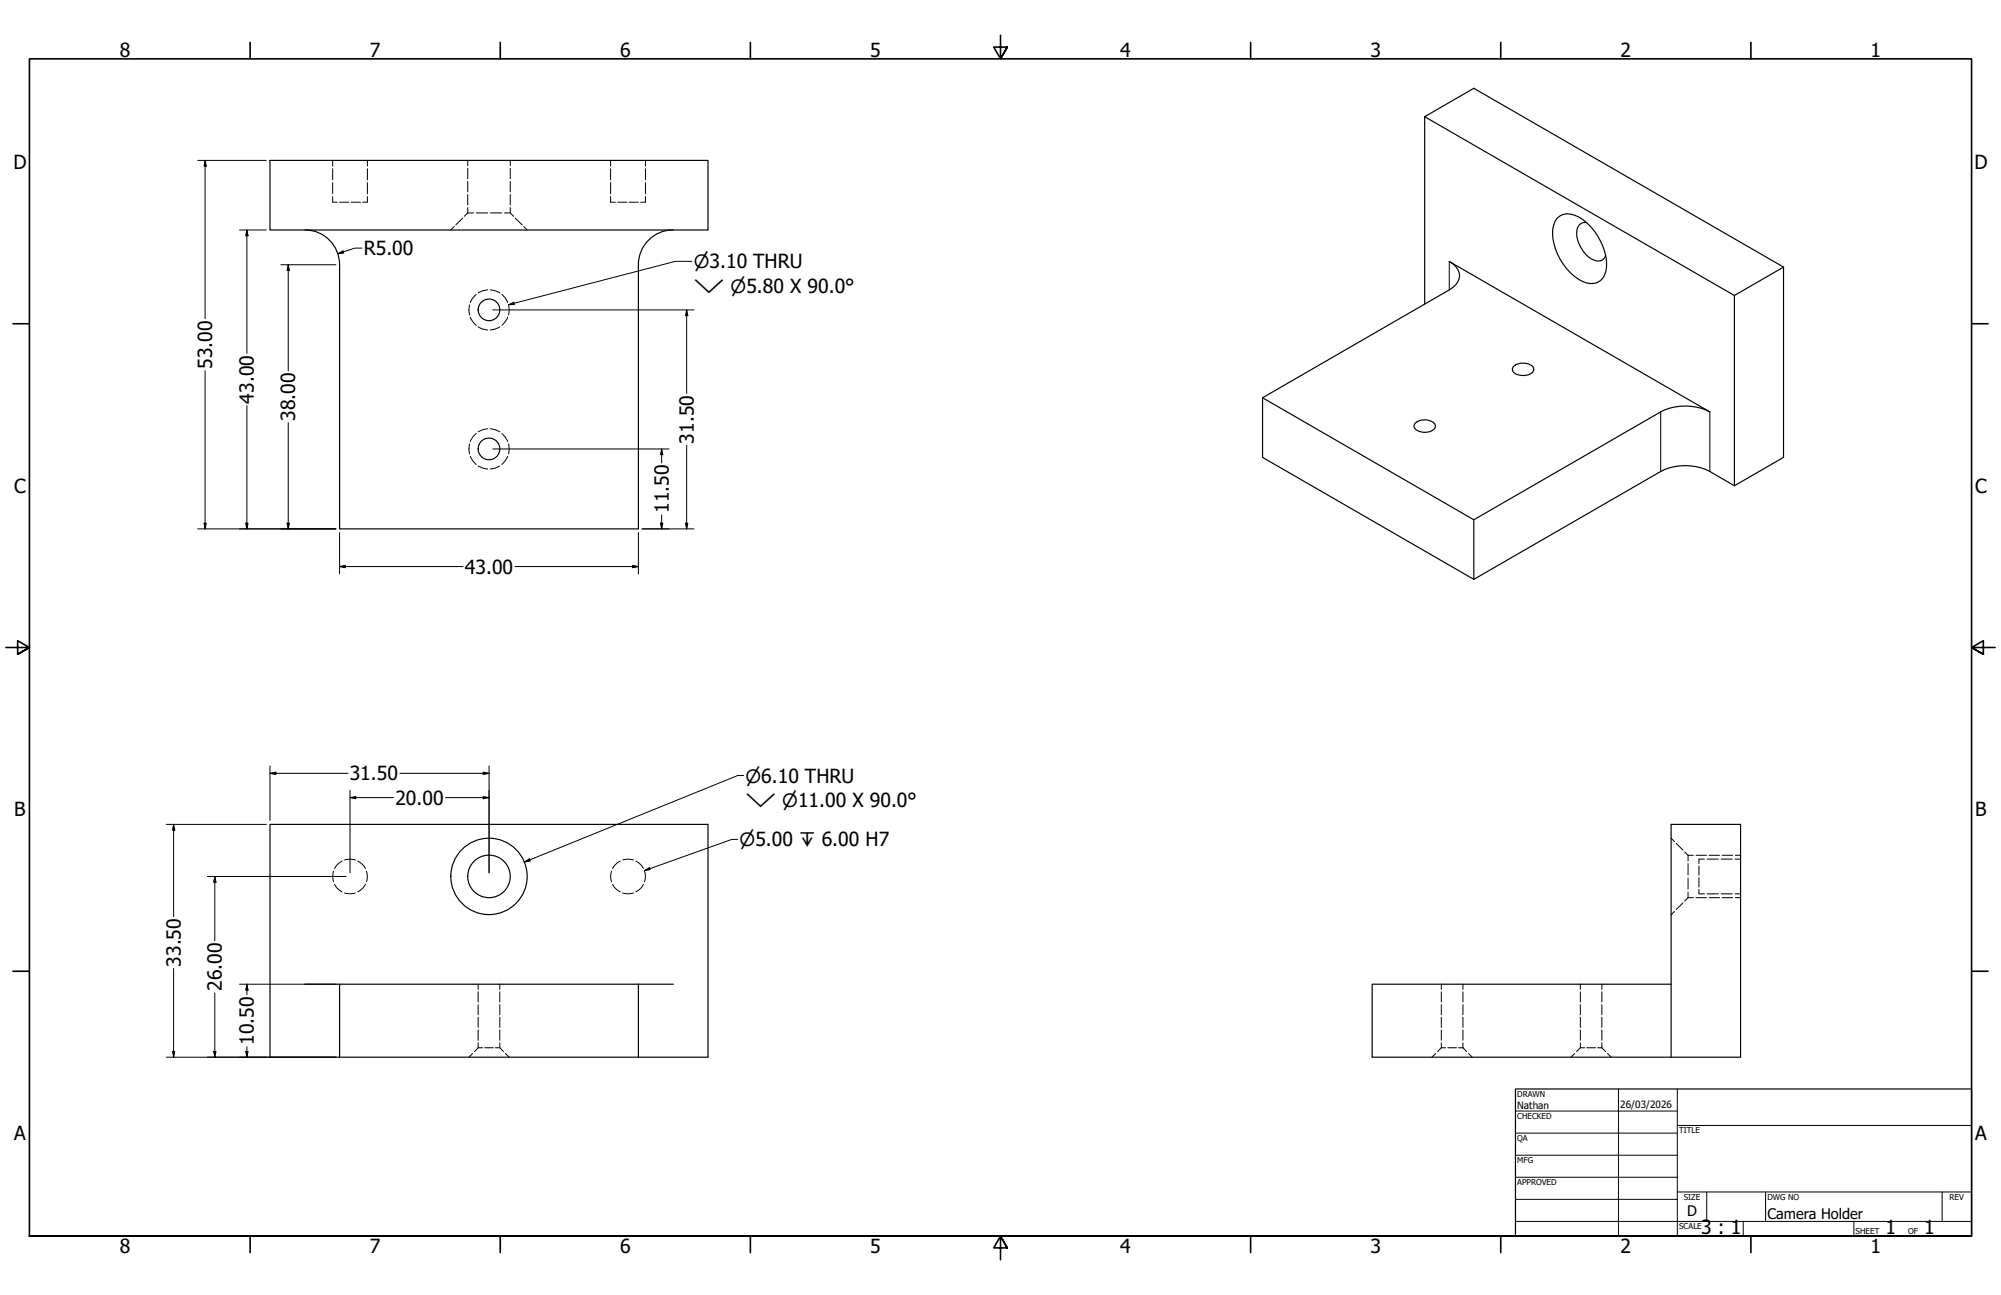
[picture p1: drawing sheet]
<svg xmlns="http://www.w3.org/2000/svg" width="864mm" height="559mm" viewBox="0 0 864 559" stroke-linecap="round" stroke-linejoin="round" font-family="sans-serif">
<!-- layer: Hidden (ANSI) -->
<g fill="none" stroke="#000" stroke-width=".43">
<path d="M143.6 69.2v2.4M143.6 72.8v4.8M143.6 78.8v4.8M158.6 69.2v2.4M158.6 72.8v4.8M158.6 78.8v4.8M201.9 69.2v2.3M201.9 72.6v4.6M201.9 78.3v4.5M220.2 69.2v2.3M220.2 72.6v4.6M220.2 78.3v4.5"/>
<path d="M263.5 69.2v2.4M263.5 72.8v4.8M263.5 78.8v4.8M278.6 69.2v2.4M278.6 72.8v4.8M278.6 78.8v4.8M143.6 84.8v2.4h1.9M146.6 87.2h4M151.6 87.2h4M158.6 84.8v2.4h-2.1M196 97.7l-1.4 1.6M199.7 94.1l-3 2.9"/>
<path d="M201.9 91.9h2.4M201.9 91.9l-1.5 1.4M201.9 83.9v4.6M201.9 89.6v2.3M205.5 91.9h4.9M211.6 91.9h4.9M217.7 91.9h2.5l1.5 1.4M220.2 83.9v4.6M220.2 89.6v2.3M222.4 94.1l3 2.9M226.1 97.7l1.4 1.6M263.5 84.8v2.4h2.1"/>
<path d="M266.6 87.2h4M271.5 87.2h4M278.6 84.8v2.4h-2.1M202.6 131.6l-.2 2.1 .2 2.2M203 136.9l1 1.9 1.5 1.6M205.5 127.1a7.1 7.1 0 0 0-2.5 3.5M210.5 125.1l-2.2 .4-1.9 .9M211.6 125.1l2.1 .4 2 .9M216.6 127.1l1.5 1.5 1 2M219.1 136.9l-1 1.9-1.5 1.6M219.5 131.6l.3 2.1-.3 2.2M206.4 141l1.9 1 2.2 .4"/>
<path d="M215.7 141l-2 1-2.1 .4M202.6 191.6l-.2 2.1 .2 2.2M203 196.9l1 1.9 1.5 1.6M205.5 187.1l-1.5 1.5-1 1.9M210.5 185l-2.2 .4-1.9 1M211.6 185l2.1 .4 2 1M216.6 187.1l1.5 1.5 1 1.9M219.1 196.9l-1 1.9-1.5 1.6M219.5 191.6l.3 2.1-.3 2.2M206.4 201l1.9 1 2.2 .4M215.7 201l-2 1-2.1 .4M144 375.9a7 7 0 0 0 0 4.6"/>
<path d="M147.6 371.5l-2.4 2-.8 1.3M148.7 371.1a7.2 7.2 0 0 1 4.7 0M154.4 371.5l2.5 2 .8 1.3M158.1 375.9a6.1 6.1 0 0 1 0 4.6M264 375.9a6.1 6.1 0 0 0 0 4.6M267.7 371.5l-2.5 2-.8 1.3M268.7 371.1a7.2 7.2 0 0 1 4.7 0M274.4 371.5l2.5 2 .8 1.3M278.1 375.9a6.1 6.1 0 0 1 0 4.6M721.2 361.7l1.5 1.5M723.4 363.9l3 2.9M727.1 367.6l1.4 1.5"/>
<path d="M728.5 369.1v2.4M728.5 372.7v4.9M728.5 378.8v4.9M728.5 369.1h2.3M732 369.1h4.5M733.2 373.7v4M733.2 378.7v4M735.6 370.7h-2.4v2M736.8 370.7h4.8M737.6 369.1h4.5M742.8 370.7h4.8M743.3 369.1h4.5"/>
<path d="M748.8 370.7h2.4M748.9 369.1h2.3M144.4 381.6l.8 1.3 2.4 2M148.7 385.3a7.2 7.2 0 0 0 4.7 0M157.7 381.6l-.8 1.3-2.5 2M264.4 381.6l.8 1.3 2.5 2M268.7 385.3a7.2 7.2 0 0 0 4.7 0M277.7 381.6l-.8 1.3-2.5 2M722.7 393.3l-1.5 1.4M726.4 389.6l-3 2.9M728.5 384.9v2.4M728.5 387.3l-1.4 1.5"/>
<path d="M728.5 387.3h2.3M732 387.3h4.5M733.2 383.7v2h2.4M736.8 385.7h4.8M737.6 387.3h4.5M742.8 385.7h4.8M743.3 387.3h4.5M748.8 385.7h2.4M748.9 387.3h2.3M206.4 424.7v2.2M206.4 428v4.4M206.4 433.5v4.4"/>
<path d="M206.4 439v4.4M215.7 424.7v2.2M215.7 428v4.4M215.7 433.5v4.4M215.7 439v4.4M622 424.7v2.2M622 428v4.4M622 433.5v4.4M622 439v4.4M631.4 424.7v2.2M631.4 428v4.4M631.4 433.5v4.4"/>
<path d="M631.4 439v4.4M682.1 424.7v2.2M682.1 428v4.4M682.1 433.5v4.4M682.1 439v4.4M691.3 424.7v2.2M691.3 428v4.4M691.3 433.5v4.4M691.3 439v4.4M204 454.6l-1.6 1.6M206.4 452.1h1.9M206.4 452.1l-1.6 1.7"/>
<path d="M206.4 444.4v4.5M206.4 450v2.1M209.2 452.1h3.7M213.8 452.1h1.9l1.6 1.7M215.7 444.4v4.5M215.7 450v2.1M218.1 454.6l1.7 1.6M619.6 454.6l-1.6 1.6M622 452.1h1.9M622 452.1l-1.5 1.7M622 444.4v4.5M622 450v2.1"/>
<path d="M624.8 452.1h3.8M629.5 452.1h1.9M631.4 452.1l1.6 1.7M631.4 444.4v4.5M631.4 450v2.1M633.8 454.6l1.6 1.6M679.6 454.6l-1.6 1.6M682.1 452.1h1.8M682.1 452.1l-1.7 1.7M682.1 444.4v4.5M682.1 450v2.1M684.8 452.1h3.8"/>
<path d="M689.5 452.1h1.8M691.3 452.1l1.7 1.7M691.3 444.4v4.5M691.3 450v2.1M693.8 454.6l1.6 1.6"/>
</g>
<!-- layer: Visible (ANSI) -->
<g fill="none" stroke="#000" stroke-width=".51">
<path d="M614.9 50.4l21.2-12.3 133.6 77.2-21.2 12.2zM614.9 50.4v80.8M116.5 69.2h189.1v30.1h-189.1zM131.5 99.2a15 15 0 0 1 15.1 15M290.5 99.2a15 15 0 0 0-15 15M672.1 94a7.4 7.4 0 0 1 9.2-.4 25.4 25.4 0 0 1 12.1 21.5 6.8 6.8 0 0 1-3.2 6.3 6.8 6.8 0 0 1-7.1 .1 24.7 24.7 0 0 1-12.9-22.9l1.1-3.3zM684.7 96a3.8 3.8 0 0 0-4.2 4.5 13.8 13.8 0 0 0 7.8 11.9 3.4 3.4 0 0 0 4.7-2M146.6 114.2v114h128.9v-114M769.7 115.3v82.1l-21.2 12.2-10.6-6.1a23.4 23.4 0 0 0-21.2 0l-80.6 46.5M748.5 127.5v82.1M653.2 158.1a6.5 6.5 0 0 1 8.5 .3 2.28 2.28 0 0 1-2.1 3.3 6.5 6.5 0 0 1-6.6-1.4l-.2-1.5zM544.9 171.6l80.6-46.5a6.6 6.6 0 0 0 3.7-8.8l-2.1-2.4-1.6-1.1 112.4 64.9a23.4 23.4 0 0 0-21.2 0l-80.6 46.6v25.7l-91.2-52.6z"/>
<path d="M544.9 171.6l91.2 52.7M610.8 182.6a6.4 6.4 0 0 1 8.5 .3 1.9 1.9 0 0 1-1.1 2.8 6.4 6.4 0 0 1-7.6-.9l-.4-.7zM116.5 355.7h189.1v100.5h-189.1zM131.6 424.7h15M275.5 424.7h-128.9v31.5M275.5 424.7h15.1M275.5 424.7v31.5M721.2 424.7h-129v31.5h159v-100.5h-30v100.5"/>
<circle cx="211" cy="133.7" r="4.7"/>
<circle cx="211" cy="193.7" r="4.7"/>
<circle cx="211" cy="378.2" r="9.2"/>
<circle cx="211" cy="378.2" r="16.5"/>
</g>
<!-- layer: Visible Narrow (ANSI) -->
<path d="M625.5 112.8v12.3M716.7 177.7v25.8M737.9 177.7v25.8" fill="none" stroke="#000" stroke-width=".43"/>
<!-- layer: Border (ANSI) -->
<g fill="none" stroke="#000" stroke-width=".7">
<path d="M107.9 18.3v7.1M215.9 18.3v7.1M323.8 18.3v7.1M431.8 15.2v10.2l-2.9-5.1h5.8l-2.9 5.1 2.9-5.1M539.8 18.3v7.1M647.7 18.3v7.1M755.6 18.3v7.1M5.6 139.7h7.1M850.9 139.7h7.1M2.5 279.4h10.2l-5.1-2.9v5.8l5.1-2.9-5.1 2.9M861.1 279.4h-10.2l5.1-2.9v5.8l-5.1-2.9 5.1 2.9M5.6 419.1h7.1"/>
<path d="M850.9 419.1h7.1M12.7 533.4v-508h838.2v508h-838.2h838.2M107.9 533.4v7.1M215.9 533.4v7.1M323.8 533.4v7.1M434.7 538.5l-2.9-5.1 2.9 5.1h-5.8l2.9-5.1v10.2M539.8 533.4v7.1M647.7 533.4v7.1M755.6 533.4v7.1"/>
</g>
<!-- layer: Title (ANSI) -->
<g fill="none" stroke="#000" stroke-width=".43">
<path d="M654 479.4h69.9M698.5 469.9v63.5M723.9 469.9v63.5M654 488.9h69.9M654 498.5h69.9M723.9 485.6h127M654 508h69.9M654 517.5h69.9M723.9 514.3h127M736.6 514.3v12.7M762 514.3v12.7M838.2 514.3v12.7"/>
<path d="M654 527h196.9M752.3 527v6.4M800.1 527v6.4"/>
</g>
<path d="M654 469.9h196.9v63.5h-196.9z" fill="none" stroke="#000" stroke-width=".51"/>
<!-- layer: Dimension (ANSI) -->
<g fill="none" stroke="#000" stroke-width=".43">
<path d="M85.3 69.2h29.6M88.5 69.2l.5 2.5h-.9zM88.5 69.2v68.3M103.4 99.3h11.5M106.6 99.3l.5 2.4h-1.1zM106.6 99.3v53.2M121.2 114.2h23.8M124.4 114.2l.5 2.5h-1zM124.4 114.2v45.8M145.8 109.5l2.2-1.2 .3 .9zM156.2 107.1h-3l-7.4 2.4M212.7 133.7h86.8"/>
<path d="M296.4 133.7l.5 2.5h-1.1zM296.4 133.7v36M88.5 160v68.2M106.6 174.9v53.3M124.4 182.4v45.8M212.7 193.7h76M285.6 193.7l.5 2.5h-1zM285.6 193.7v6.1M296.4 192.2v36M85.3 228.2h59.7M88.1 225.7h.9l-.5 2.5zM106 225.7h1.1l-.5 2.5z"/>
<path d="M123.9 225.7h1l-.5 2.5zM146.6 229.8v17.8M275.5 229.8v17.8M277.1 228.2h22.4M285.1 225.7h1l-.5 2.5zM285.6 222.2v6M295.8 225.7h1.1l-.5 2.5zM146.6 244.5l2.4-.5v1zM146.6 244.5h53.2M222.2 244.5h53.3M273 244l2.5 .5-2.5 .5zM116.5 333.7l2.6-.5v1z"/>
<path d="M116.5 333.7h33.7M116.5 330.5v23.6M172.6 333.7h38.5M208.5 333.2l2.6 .5-2.6 .5zM211.1 330.5v46.1M71.8 355.7h43.1M74.9 355.7l.5 2.5h-1zM74.9 355.7v39.8M151.1 344.2l2.4-.5v1zM151.1 344.2h18.7M151.1 341v35.6M192.3 344.2h18.8"/>
<path d="M208.5 343.7l2.6 .5-2.6 .5zM89.5 378.2h59.9M92.7 378.2l.5 2.5h-1zM92.7 378.2v27.8M74.9 417.9v38.3M92.7 428.4v27.8M103.4 424.7h41.6M106.6 424.7l.5 2.5h-1.1zM106.6 424.7v4.5M71.8 456.2h73.2M74.4 453.7h1l-.5 2.5zM92.2 453.7h1l-.5 2.5z"/>
<path d="M106 453.7h1.1l-.5 2.5zM106.6 451.7v4.5"/>
</g>
<g fill="#000">
<path d="M88.5 69.2l.5 2.5h-.9zM106.6 99.3l.5 2.4h-1.1zM124.4 114.2l.5 2.5h-1zM145.8 109.5l2.2-1.2 .3 .9zM296.4 133.7l.5 2.5h-1.1zM285.6 193.7l.5 2.5h-1zM88.1 225.7h.9l-.5 2.5zM106 225.7h1.1l-.5 2.5zM123.9 225.7h1l-.5 2.5zM285.1 225.7h1l-.5 2.5zM295.8 225.7h1.1l-.5 2.5zM146.6 244.5l2.4-.5v1z"/>
<path d="M273 244l2.5 .5-2.5 .5zM116.5 333.7l2.6-.5v1zM208.5 333.2l2.6 .5-2.6 .5zM74.9 355.7l.5 2.5h-1zM151.1 344.2l2.4-.5v1zM208.5 343.7l2.6 .5-2.6 .5zM92.7 378.2l.5 2.5h-1zM106.6 424.7l.5 2.5h-1.1zM74.4 453.7h1l-.5 2.5zM92.2 453.7h1l-.5 2.5zM106 453.7h1.1l-.5 2.5z"/>
</g>
<!-- layer: Symbol (ANSI) -->
<path d="M298.6 112.8h-7.1l-72 18.7M219.5 131.5l2.2-1.1 .3 1zM320.9 334.6h-2.5l-92.1 37.4M226.3 372l2.2-1.4 .4 .9zM278.1 375.7l2.2-1.3 .3 .9zM318.4 362.2h-2.6l-37.7 13.5" fill="none" stroke="#000" stroke-width=".43"/>
<path d="M219.5 131.5l2.2-1.1 .3 1zM226.3 372l2.2-1.4 .4 .9zM278.1 375.7l2.2-1.3 .3 .9z" fill="#000"/>
<g font-size="8.4">
<text x="51.7" y="24.4">8</text>
<text x="159.6" y="24.4">7</text>
<text x="267.6" y="24.4">6</text>
<text x="375.5" y="24.4">5</text>
<text x="483.5" y="24.4">4</text>
<text x="591.4" y="24.4">3</text>
<text x="699.4" y="24.4">2</text>
<text x="807.3" y="24.4">1</text>
<text x="5.8" y="72.9">D</text>
<text x="852.1" y="72.9">D</text>
<text x="157" y="110.1">R5.00</text>
<text x="91.6" y="159.1" transform="rotate(-90 91.6 159.1)">53.00</text>
<text x="109.6" y="174.1" transform="rotate(-90 109.6 174.1)">43.00</text>
<text x="127.4" y="181.7" transform="rotate(-90 127.4 181.7)">38.00</text>
<text x="299.4" y="191.4" transform="rotate(-90 299.4 191.4)">31.50</text>
<text x="6.1" y="212.6">C</text>
<text x="852.4" y="212.6">C</text>
<text x="288.6" y="221.4" transform="rotate(-90 288.6 221.4)">11.50</text>
<text x="200.6" y="247.5">43.00</text>
<text x="150.9" y="336.7">31.50</text>
<text x="170.6" y="347.3">20.00</text>
<text x="6.2" y="352.3">B</text>
<text x="852.5" y="352.3">B</text>
<text x="78" y="417.1" transform="rotate(-90 78 417.1)">33.50</text>
<text x="95.8" y="427.6" transform="rotate(-90 95.8 427.6)">26.00</text>
<text x="109.6" y="450.8" transform="rotate(-90 109.6 450.8)">10.50</text>
<text x="6.1" y="492">A</text>
<text x="852.4" y="492">A</text>
<text x="734.3" y="532.5">3 : 1</text>
<text x="813.8" y="532.6">1</text>
<text x="830.5" y="532.6">1</text>
<text x="51.7" y="540.5">8</text>
<text x="159.6" y="540.5">7</text>
<text x="267.6" y="540.5">6</text>
<text x="375.5" y="540.5">5</text>
<text x="483.5" y="540.5">4</text>
<text x="591.4" y="540.5">3</text>
<text x="699.4" y="540.5">2</text>
<text x="807.3" y="540.5">1</text>
</g>
<g font-size="7.9">
<text x="299.4" y="115.8">⌀3.10 THRU</text>
<text x="299.4" y="126.5">⌵ ⌀5.80 X 90.0°</text>
<text x="321.7" y="337.7">⌀6.10 THRU</text>
<text x="321.7" y="348.4">⌵ ⌀11.00 X 90.0°</text>
<text x="319.2" y="365.3">⌀5.00 ↧ 6.00 H7</text>
</g>
<g font-size="6.3">
<text x="728.1" y="524.9">D</text>
<text x="762.8" y="526.2">Camera Holder</text>
</g>
<g font-size="4.3">
<text x="654.8" y="478.6">Nathan</text>
<text x="699.3" y="478">26/03/2026</text>
</g>
<g font-size="3.5">
<text x="654.8" y="473.2">DRAWN</text>
<text x="654.8" y="482.8">CHECKED</text>
<text x="724.7" y="488.9">TITLE</text>
<text x="654.8" y="492.3">QA</text>
<text x="654.8" y="501.8">MFG</text>
<text x="654.8" y="511.4">APPROVED</text>
<text x="726.7" y="517.7">SIZE</text>
<text x="762.8" y="517.7">DWG NO</text>
<text x="841.4" y="517.7">REV</text>
<text x="724.7" y="530.4">SCALE</text>
<text x="800.9" y="532.6">SHEET</text>
<text x="823.6" y="532.6">OF</text>
</g>
</svg>
